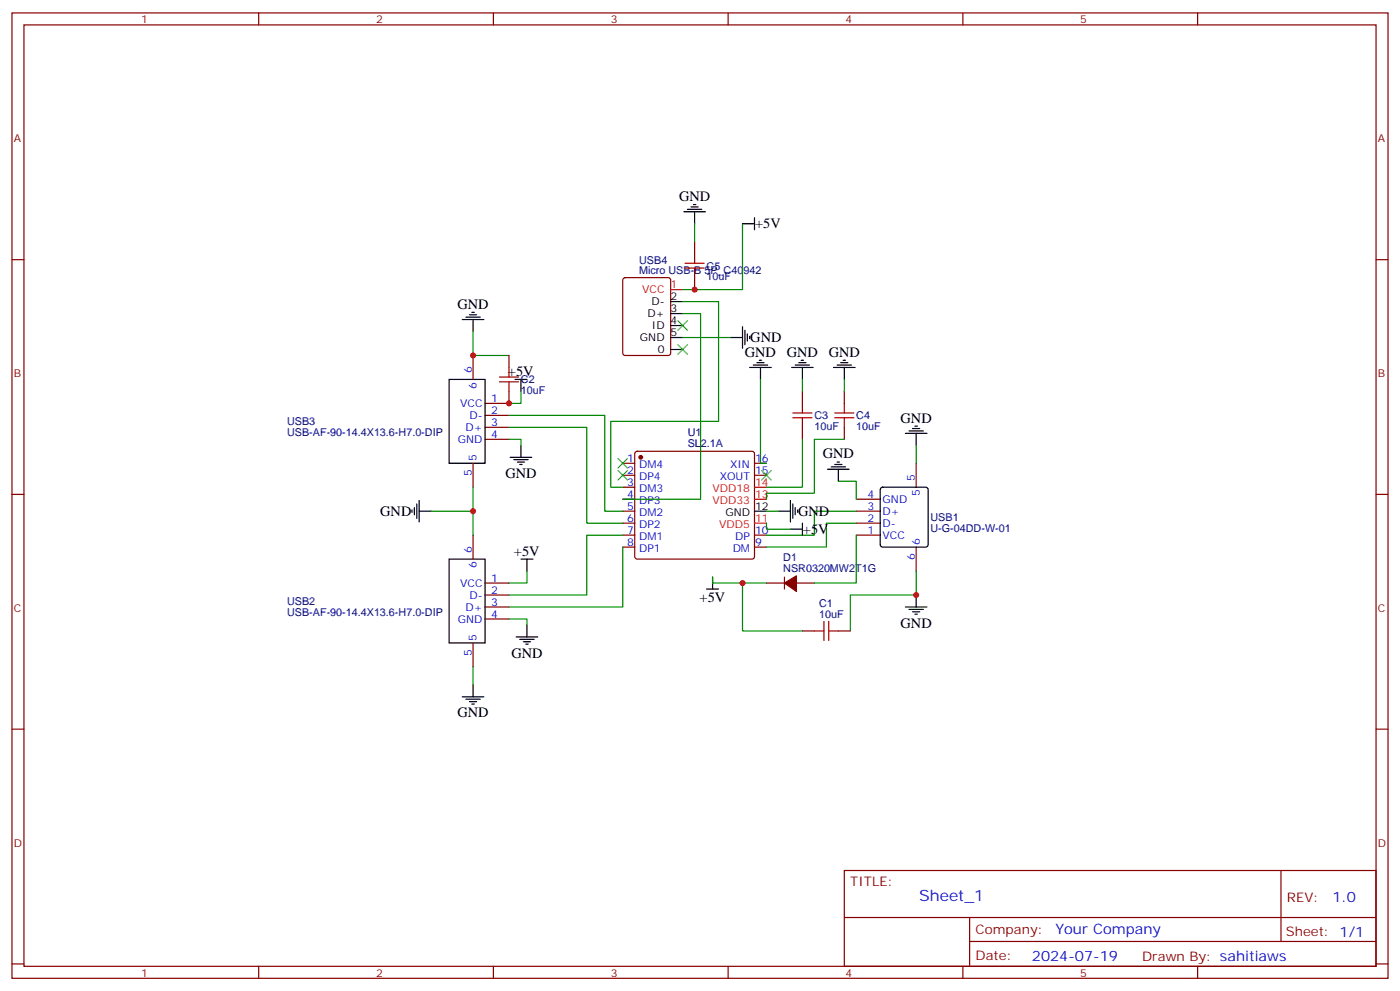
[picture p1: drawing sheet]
<svg xmlns="http://www.w3.org/2000/svg" width="412mm" height="292mm" viewBox="0 0 412 292" stroke-linecap="round" stroke-linejoin="round" font-family="sans-serif">
<g fill="none" stroke="#870000" stroke-width=".35">
<path d="M3.5 3.8h405.4v284.3h-405.4zM7.1 7.3h398.2v277.3h-398.2zM76.2 3.8v3.5M145.3 3.8v3.5M214.5 3.8v3.5M283.6 3.8v3.5M352.8 3.8v3.5M3.5 76.5h3.6M204.6 71.2v3.5M405.3 76.5h3.6M183.7 82l.4-.2h12.7l.7 .4 .1 21.8-.5 .6-13 .1-.6-.5-.1-21.7zM204.6 81.8v3.5"/>
<path d="M139.3 104.7v7.1M149.9 115.3v3.5h-7M149.9 104.7v3.5M236.4 115.3v3.5M248.7 115.3v3.5M139.3 136.5v7M142.9 122.3h7M142.9 125.9h7M142.9 129.4h7M183.4 136.5h3.6M183.4 140h3.6M187.2 133.1l.5-.2h33.8l.5 .2 .2 .5v30.4l-.2 .5-.5 .2h-33.8l-.5-.3-.2-.4v-30.4z"/>
<path d="M222.2 136.5h3.6M222.2 140h3.6M236.4 125.9v3.5M248.7 125.9v3.5M269.9 136.5v7M3.5 145.6h3.6M139.3 157.6v7.1M183.4 147h3.6M183.4 150.6h3.6M183.4 154.1h3.6M183.4 157.6h3.6M183.4 143.5h3.6"/>
<path d="M222.2 157.6h3.6M252.2 147h7.1M252.2 150.6h7.1M252.2 154.1h7.1M252.2 157.6h7.1M405.3 145.6h3.6M142.9 171.7h7M142.9 175.3h7M142.9 178.8h7M183.4 161.1h3.6M222.2 161.1h3.6M225.8 171.7h5.3"/>
<path d="M231.1 170v3.5M234.6 171.7h5.3M269.9 161.1v7.1M139.3 189.4v7M142.9 182.3h7M236.4 185.8h3.5M246.9 185.8h3.6M3.5 214.8h3.6M405.3 214.8h3.6M248.7 256.4h156.6v28.2h-156.6zM377.3 256.4v20.9M248.7 270.2h156.5"/>
<path d="M285.6 277.3h119.6M285.6 270.2v14.2M3.5 283.9h3.6M76.2 284.6v3.5M145.3 284.6v3.5M214.5 284.6v3.5M283.6 284.6v3.5M352.8 284.6v3.5M405.3 283.9h3.6"/>
</g>
<g fill="none" stroke="#000" stroke-width=".35">
<path d="M201.4 62.4h6.4M202.5 61.7h4.2M203.6 61h2.1M204.3 60.3h.7M204.6 62.4v3.5M218.7 65.9h3.5M222.2 64.1v3.6M136.2 94.1h6.3M137.2 93.4h4.3M138.3 92.7h2.1M139 92h.7M139.3 94.1v3.5"/>
<path d="M197.6 88.8h3.5M197.6 92.4h3.5M197.6 95.9h3.5M197.6 99.4h3.5M215.2 99.4h3.5M218.7 96.2v6.4M219.4 97.3v4.2M220.1 98.4v2.1M220.8 99.1v.7M132.3 111.8h10.6v24.7h-10.6zM151.7 111.8h3.5M153.5 111.8v3.5"/>
<path d="M197.6 102.9h3.5M220.8 108.2h6.4M221.9 107.5h4.2M223 106.8h2.1M223.7 106.1h.7M224 108.2v3.6M233.2 108.2h6.3M234.2 107.5h4.3M235.3 106.8h2.1M236 106.1h.7M236.4 108.2v3.6M245.5 108.2h6.4"/>
<path d="M246.6 107.5h4.2M247.6 106.8h2.2M248.4 106.1h.7M248.7 108.2v3.6M150.3 134.7h6.3M151.3 135.4h4.3M152.4 136.1h2.1M153.1 136.8h.7M153.5 131.2v3.5M243.8 138.2h6.3M244.8 137.5h4.3M245.9 136.8h2.1"/>
<path d="M246.6 136.1h.7M246.9 138.2v3.5M266.7 127.6h6.3M267.8 126.9h4.2M268.8 126.2h2.1M269.5 125.5h.7M269.9 127.6v3.6M121.4 150.2v.7M122.1 149.5v2.1M122.8 148.4v4.3M123.5 150.6h3.5M123.5 147.4v6.3"/>
<path d="M222.2 150.6h3.6M229.3 150.6h3.5M232.8 147.4v6.3M232.8 155.9h3.6M233.5 148.4v4.3M234.2 149.5v2.1M234.9 150.2v.7M236.4 154.1v3.5M259.5 143.7l.5-.2h12.7l.5 .2 .2 .5v16.2l-.2 .5-.5 .2h-12.7l-.5-.2-.2-.5v-16.2zM132.3 164.7h10.6v24.7h-10.6zM153.5 164.7h3.5M155.2 164.7v3.5"/>
<path d="M208.1 173.5h3.6M209.9 170v3.5M266.7 178.8h6.3M267.8 179.5h4.2M269.9 175.3v3.5M152 187.6h6.4M153.1 188.3h4.2M154.2 189h2.1M154.9 189.7h.7M155.2 184.1v3.5M268.8 180.2h2.1M269.5 180.9h.7"/>
<path d="M136.2 205.2h6.3M137.2 206h4.3M138.3 206.7h2.1M139 207.4h.7M139.3 201.7v3.5"/>
</g>
<g fill="#870000" stroke="#870000" stroke-width=".35">
<path d="M231.1 171.7l3.5-2.1v4.6z"/>
<circle cx="188.7" cy="134.7" r=".53"/>
</g>
<path d="M197.6 85.3h3.5M222.2 154.1h3.6M222.2 147h3.6M222.2 143.5h3.6" fill="none" stroke="#f00" stroke-width=".35"/>
<g fill="none" stroke="#008700" stroke-width=".35">
<path d="M204.6 65.9v5.3M218.7 65.9v19.4h-17.6M139.3 97.6v7.1h10.6M201.1 88.8h10.6v35.3h-31.8v19.4h3.5M201.1 92.4h5.3v54.6h-23M201.1 99.4h14.1M153.5 115.3v3.5h-3.6M224 111.8v24.7h1.8M236.4 111.8v3.5M248.7 111.8v3.5M149.9 122.3h28.3v28.3h5.2M149.9 125.9h23v28.2h10.5"/>
<path d="M149.9 129.4h3.6v1.8M236.4 129.4v14.1h-10.6M248.7 129.4h-8.8v15.9h-14.1v1.7M269.9 131.2v5.3M127 150.6h12.3M139.3 143.5v14.1M183.4 157.6h-10.5v17.7h-23M225.8 154.1v1.8h7M225.8 150.6h3.5M246.9 141.7h5.3v5.3M252.2 150.6h-12.3v7h-14.1M252.2 154.1h-8.8v7h-17.6"/>
<path d="M252.2 157.6v14.1h-12.3M155.2 168.2v3.5h-5.3M183.4 161.1v17.7h-33.5M209.9 170v1.7h15.9M218.7 171.7v14.1h17.7M269.9 168.2v7.1h-19.4v10.5M139.3 196.4v5.3M149.9 182.3h5.3v1.8"/>
</g>
<g fill="none" stroke="#a10000" stroke-width=".35">
<path d="M201.8 79h5.6M201.8 77.5h5.6M204.6 74.7v2.8M204.6 79v2.8M147.1 112.5h5.7M147.1 111.1h5.7M149.9 108.2v2.9M149.9 112.5v2.8M236.4 118.8v2.8M248.7 118.8v2.8M233.5 123h5.7M233.5 121.6h5.7"/>
<path d="M236.4 123v2.9M245.9 123h5.6M245.9 121.6h5.6M248.7 123v2.9M239.9 185.8h2.8M242.7 183v5.7M244.1 185.8h2.8M244.1 183v5.7"/>
</g>
<path d="M199.7 94.5l2.8 2.8M202.5 94.5l-2.8 2.8M199.7 101.5l2.8 2.9M202.5 101.5l-2.8 2.9M182 135l2.9 2.9M182 138.6l2.9 2.8M184.9 135l-2.9 2.9M184.9 138.6l-2.9 2.8M224.4 138.6l2.8 2.8M227.2 138.6l-2.8 2.8" fill="none" stroke="#3c3" stroke-width=".35"/>
<g fill="#c00">
<circle cx="139.3" cy="150.6" r=".88"/>
<circle cx="269.9" cy="175.3" r=".88"/>
<circle cx="218.7" cy="171.7" r=".88"/>
<circle cx="149.9" cy="118.8" r=".88"/>
<circle cx="139.3" cy="104.7" r=".88"/>
<circle cx="204.6" cy="85.3" r=".88"/>
</g>
<text font-size="4.6" fill="#00f" x="270.8" y="265.4">Sheet_1</text>
<g font-size="4.2">
<text x="200" y="59.1">GND</text>
<text x="222.4" y="67.3">+5V</text>
<text x="134.8" y="90.9">GND</text>
<text x="221" y="100.8">GND</text>
<text x="219.4" y="105.1">GND</text>
<text x="231.8" y="105.1">GND</text>
<text x="244.1" y="105.1">GND</text>
<text x="149.6" y="110.7">+5V</text>
<text x="265.3" y="124.5">GND</text>
<text x="242.4" y="135">GND</text>
<text x="148.9" y="140.8">GND</text>
<text x="112" y="152">GND</text>
<text x="235.1" y="152">GND</text>
<text x="236.5" y="157.3">+5V</text>
<text x="151.4" y="163.6">+5V</text>
<text x="206.1" y="177.5">+5V</text>
<text x="265.3" y="184.9">GND</text>
<text x="150.6" y="193.7">GND</text>
<text x="134.8" y="211.3">GND</text>
</g>
<g font-size="4.2" fill="#00f">
<text x="392.5" y="265.7">1.0</text>
<text x="310.9" y="275.2">Your Company</text>
<text x="304" y="283">2024-07-19</text>
</g>
<g font-size="3.9" fill="#800">
<text x="250.5" y="261">TITLE:</text>
<text x="379.1" y="265.7">REV:</text>
<text x="287.4" y="275.2">Company:</text>
<text x="378.7" y="275.8">Sheet: 1/1</text>
<text x="287.4" y="282.9">Date:</text>
<text x="336.4" y="282.9">Drawn By: sahitiaws</text>
</g>
<g font-size="3.2" fill="#800">
<text x="41.6" y="6.8">1</text>
<text x="110.8" y="6.8">2</text>
<text x="179.9" y="6.8">3</text>
<text x="249.1" y="6.8">4</text>
<text x="318.2" y="6.8">5</text>
<text x="4.1" y="41.9">A</text>
<text x="405.9" y="41.9">A</text>
<text x="4.1" y="111.1">B</text>
<text x="405.9" y="111.1">B</text>
<text x="4.1" y="180.2">C</text>
<text x="405.9" y="180.2">C</text>
<text x="4.1" y="249.3">D</text>
<text x="405.9" y="249.3">D</text>
<text x="41.6" y="287.6">1</text>
<text x="110.8" y="287.6">2</text>
<text x="179.9" y="287.6">3</text>
<text x="249.1" y="287.6">4</text>
<text x="318.2" y="287.6">5</text>
</g>
<g font-size="3.2" fill="#000080">
<text x="188.3" y="77.7">USB4</text>
<text x="188.3" y="80.6">Micro USB-B 5P_C40942</text>
<text x="208.1" y="82.6">10uF</text>
<text x="208.1" y="79.4">C5</text>
<text x="153.5" y="112.9">C2</text>
<text x="153.5" y="116.1">10uF</text>
<text x="84.6" y="125.1">USB3</text>
<text x="239.9" y="123.5">C3</text>
<text x="252.2" y="123.5">C4</text>
<text x="84.6" y="128.4">USB-AF-90-14.4X13.6-H7.0-DIP</text>
<text x="202.6" y="131.7">SL2.1A</text>
<text x="202.6" y="128.4">U1</text>
<text x="239.9" y="126.7">10uF</text>
<text x="252.2" y="126.7">10uF</text>
<text x="274.1" y="153.4">USB1</text>
<text x="274.1" y="156.6">U-G-04DD-W-01</text>
<text x="230.7" y="165.3">D1</text>
<text x="230.7" y="168.6">NSR0320MW2T1G</text>
<text x="84.6" y="178.1">USB2</text>
<text x="241.3" y="178.7">C1</text>
<text x="84.6" y="181.3">USB-AF-90-14.4X13.6-H7.0-DIP</text>
<text x="241.3" y="182">10uF</text>
</g>
<g font-size="3.2" fill="#f00">
<text x="189.2" y="86.4">VCC</text>
<text x="197.6" y="84.9">1</text>
<text x="222.4" y="143.2">14</text>
<text x="209.9" y="148.4">VDD33</text>
<text x="209.9" y="144.9">VDD18</text>
<text x="222.4" y="146.7">13</text>
<text x="211.9" y="155.5">VDD5</text>
<text x="222.4" y="153.7">11</text>
</g>
<g font-size="3.2">
<text x="191.9" y="89.9">D-</text>
<text x="197.6" y="88.5">2</text>
<text x="190.8" y="93.4">D+</text>
<text x="197.6" y="92">3</text>
<text x="197.6" y="95.5">4</text>
<text x="188.5" y="100.5">GND</text>
<text x="192" y="96.9">ID</text>
<text x="197.6" y="99.1">5</text>
<text x="193.8" y="104">0</text>
<text x="213.7" y="152">GND</text>
<text x="222.4" y="150.2">12</text>
</g>
<g font-size="3.2" fill="#00f">
<text x="139" y="110" transform="rotate(-90 139 110)">6</text>
<text x="135.6" y="119.9">VCC</text>
<text x="140.4" y="114.5" transform="rotate(-90 140.4 114.5)">6</text>
<text x="144.6" y="118.5">1</text>
<text x="138.3" y="123.4">D-</text>
<text x="144.6" y="122">2</text>
<text x="144.6" y="125.5">3</text>
<text x="134.9" y="130.5">GND</text>
<text x="137.1" y="126.9">D+</text>
<text x="144.6" y="129">4</text>
<text x="140.4" y="135.7" transform="rotate(-90 140.4 135.7)">5</text>
<text x="184.8" y="136.1">1</text>
<text x="188.3" y="137.9">DM4</text>
<text x="215.1" y="137.9">XIN</text>
<text x="222.4" y="136.1">16</text>
<text x="139" y="140.2" transform="rotate(-90 139 140.2)">5</text>
<text x="184.8" y="139.6">2</text>
<text x="184.8" y="143.2">3</text>
<text x="188.3" y="141.4">DP4</text>
<text x="212" y="141.4">XOUT</text>
<text x="222.4" y="139.6">15</text>
<text x="269.5" y="141.7" transform="rotate(-90 269.5 141.7)">5</text>
<text x="184.8" y="146.7">4</text>
<text x="188.3" y="144.9">DM3</text>
<text x="188.3" y="148.4">DP3</text>
<text x="255.5" y="146.7">4</text>
<text x="260" y="148.1">GND</text>
<text x="270.9" y="146.2" transform="rotate(-90 270.9 146.2)">5</text>
<text x="184.8" y="150.2">5</text>
<text x="184.8" y="153.7">6</text>
<text x="188.3" y="152">DM2</text>
<text x="188.3" y="155.5">DP2</text>
<text x="255.5" y="150.2">3</text>
<text x="255.5" y="153.7">2</text>
<text x="260" y="151.6">D+</text>
<text x="260" y="155.2">D-</text>
<text x="184.8" y="157.3">7</text>
<text x="184.8" y="160.8">8</text>
<text x="188.3" y="159">DM1</text>
<text x="216.6" y="159">DP</text>
<text x="222.4" y="160.8">9</text>
<text x="222.4" y="157.3">10</text>
<text x="255.5" y="157.3">1</text>
<text x="260" y="158.7">VCC</text>
<text x="270.9" y="160.4" transform="rotate(-90 270.9 160.4)">6</text>
<text x="139" y="162.9" transform="rotate(-90 139 162.9)">6</text>
<text x="140.4" y="167.4" transform="rotate(-90 140.4 167.4)">6</text>
<text x="188.3" y="162.6">DP1</text>
<text x="215.8" y="162.6">DM</text>
<text x="269.5" y="164.9" transform="rotate(-90 269.5 164.9)">6</text>
<text x="135.6" y="172.8">VCC</text>
<text x="144.6" y="171.4">1</text>
<text x="137.1" y="179.8">D+</text>
<text x="138.3" y="176.3">D-</text>
<text x="144.6" y="174.9">2</text>
<text x="144.6" y="178.4">3</text>
<text x="134.9" y="183.4">GND</text>
<text x="144.6" y="182">4</text>
<text x="140.4" y="188.7" transform="rotate(-90 140.4 188.7)">5</text>
<text x="139" y="193.2" transform="rotate(-90 139 193.2)">5</text>
</g>
</svg>
